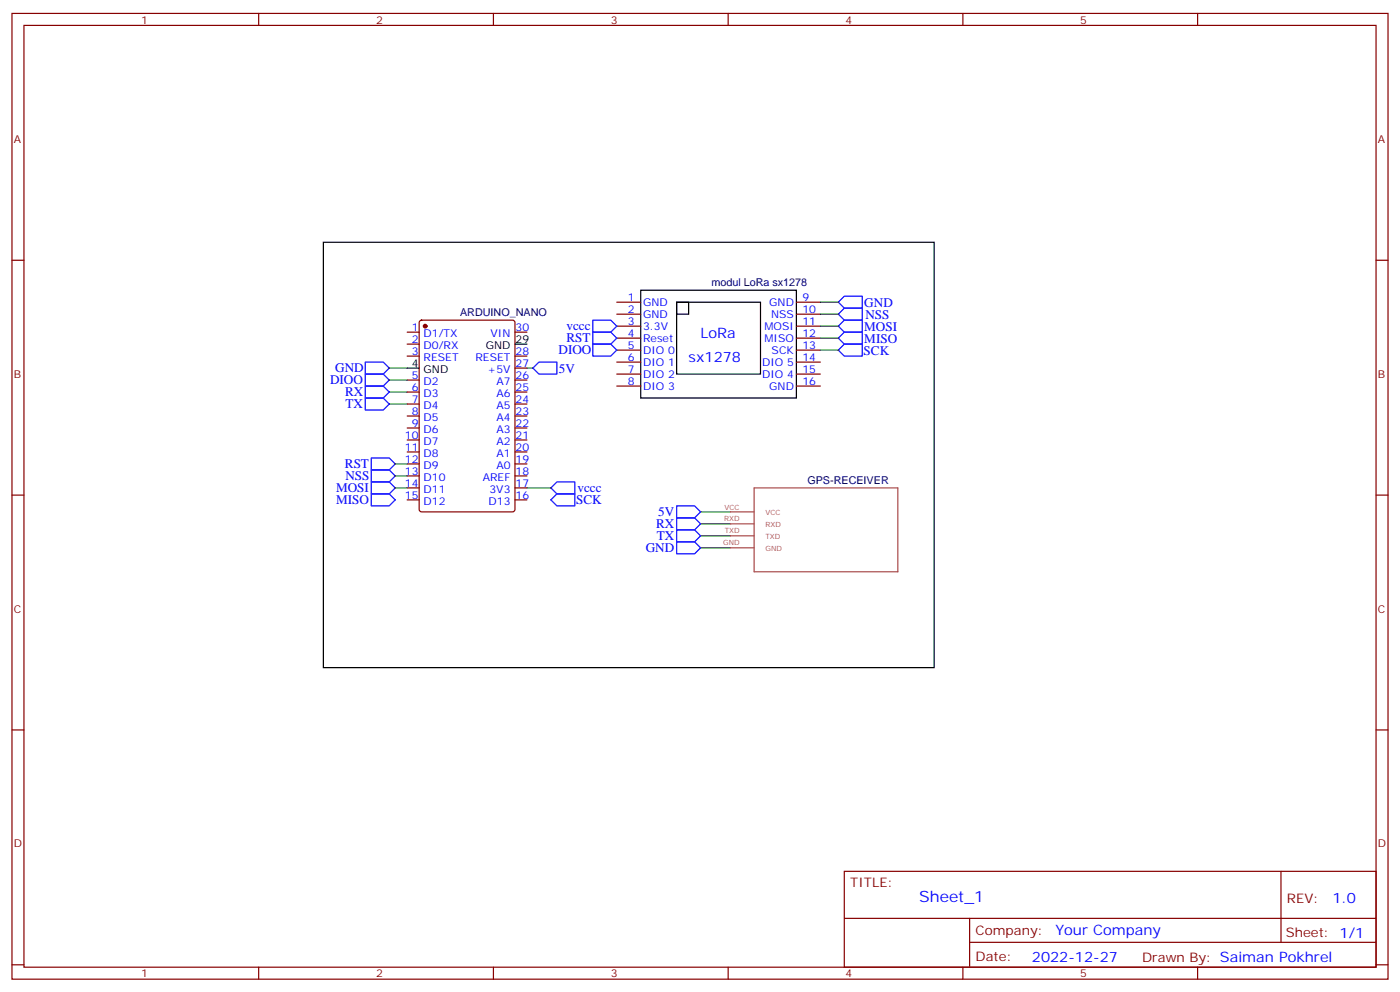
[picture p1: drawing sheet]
<svg xmlns="http://www.w3.org/2000/svg" width="412mm" height="292mm" viewBox="0 0 412 292" stroke-linecap="round" stroke-linejoin="round" font-family="sans-serif">
<g fill="none" stroke="#870000" stroke-width=".35">
<path d="M3.5 4h405.4v284.3h-405.4zM7.1 7.5h398.2v277.3h-398.2zM76.2 4v3.5M145.3 4v3.5M214.5 4v3.5M283.6 4v3.5M352.8 4v3.5M3.5 76.6h3.6M405.3 76.6h3.6M119.9 97.8h3.6M123.7 94.5l.5-.2h26.8l.6 .4 .1 55.3-.5 .7h-27l-.7-.5v-55.2zM151.7 97.8h3.5"/>
<path d="M181.7 89h7M181.7 92.5h7M181.7 96h7M181.7 99.6h7M234.6 89h7.1M234.6 92.5h7.1M234.6 96h7.1M234.6 99.6h7.1M119.9 101.3h3.6M119.9 104.8h3.6M119.9 111.9h3.6M119.9 115.4h3.6"/>
<path d="M119.9 119h3.6M151.7 104.8h3.5M151.7 111.9h3.5M151.7 115.4h3.5M151.7 119h3.5M151.7 108.4h3.5M181.7 103.1h7M181.7 106.6h7M181.7 110.1h7M181.7 113.7h7M234.6 103.1h7.1M234.6 106.6h7.1"/>
<path d="M234.6 110.1h7.1M234.6 113.7h7.1M119.9 122.5h3.6M119.9 126h3.6M119.9 129.5h3.6M119.9 133.1h3.6M119.9 136.6h3.6M151.7 122.5h3.5M151.7 126h3.5M151.7 129.5h3.5M151.7 133.1h3.5M151.7 136.6h3.5"/>
<path d="M3.5 145.8h3.6M119.9 140.1h3.6M119.9 143.7h3.6M119.9 147.2h3.6M151.7 140.1h3.5M151.7 143.7h3.5M151.7 147.2h3.5M405.3 145.8h3.6M3.5 214.9h3.6M405.3 214.9h3.6M248.7 256.5h156.6v28.3h-156.6zM377.3 256.6v20.8"/>
<path d="M248.7 270.4h156.5M285.6 277.4h119.6M285.6 270.4v14.1M3.5 284.1h3.6M76.2 284.8v3.5M145.3 284.8v3.5M214.5 284.8v3.5M283.6 284.8v3.5M352.8 284.8v3.5M405.3 284.1h3.6"/>
</g>
<g fill="none" stroke="#008700" stroke-width=".35">
<path d="M241.7 89h5.2M241.7 92.5h5.2M241.7 99.6h5.2M241.7 96h5.2M114.7 119h5.2M114.7 115.4h5.2M114.7 108.4h5.2M114.7 111.9h5.2M155.2 108.4h1.8M241.7 103.1h5.2M116.4 136.6h3.5M116.4 140.1h3.5"/>
<path d="M116.4 143.7h3.5M155.2 143.7h7.1M206.4 150.7h8.8M206.4 157.8h8.8M206.4 154.2h8.8M206.4 161.3h8.8"/>
</g>
<g fill="none" stroke="#00f" stroke-width=".35">
<path d="M174.6 94.3h5.3l1.8 1.7-1.8 1.8h-5.3zM174.6 97.8h5.3l1.8 1.8-1.8 1.7h-5.3zM246.9 89l1.8-1.8h5.3v3.5h-5.3zM246.9 92.5l1.8-1.8h5.3v3.6h-5.3zM246.9 99.6l1.8-1.8h5.3v3.5h-5.3zM246.9 96l1.8-1.7h5.3v3.5h-5.3zM107.6 117.2h5.3l1.8 1.8-1.8 1.7h-5.3zM107.6 113.7h5.3l1.8 1.7-1.8 1.8h-5.3zM107.6 106.6h5.3l1.8 1.8-1.8 1.7h-5.3zM107.6 110.1h5.3l1.8 1.8-1.8 1.8h-5.3zM157 108.4l1.7-1.8h5.3v3.5h-5.3zM174.6 101.3h5.3l1.8 1.8-1.8 1.7h-5.3z"/>
<path d="M246.9 103.1l1.8-1.8h5.3v3.5h-5.3zM109.4 138.4h5.3l1.7 1.7-1.7 1.8h-5.3zM109.4 134.8h5.3l1.7 1.8-1.7 1.8h-5.3zM109.4 145.4h5.3l1.7 1.8-1.7 1.7h-5.3zM109.4 141.9h5.3l1.7 1.8-1.7 1.7h-5.3zM162.3 143.7l1.7-1.8h5.3v3.5h-5.3zM162.3 147.2l1.7-1.8h5.3v3.5h-5.3zM199.3 159.5h5.3l1.8 1.8-1.8 1.8h-5.3zM199.3 156h5.3l1.8 1.8-1.8 1.7h-5.3zM199.3 152.5h5.3l1.8 1.7-1.8 1.8h-5.3zM199.3 148.9h5.3l1.8 1.8-1.8 1.8h-5.3z"/>
</g>
<path d="M215.2 154.2h6.9M215.2 157.8h6.9M215.2 150.7h6.9M222.1 143.7h42.4v24.6h-42.4zM215.2 161.3h6.9" fill="none" stroke="#a64a4a" stroke-width=".35"/>
<circle cx="125.2" cy="96" r=".53" fill="#870000" stroke="#870000" stroke-width=".35"/>
<path d="M95.2 71.3h180v125.3h-180zM188.7 85.4h45.9v31.8h-45.9zM199.3 89h24.7v21.1h-24.7zM199.3 89h3.5v3.5h-3.5zM119.9 108.4h3.6M151.7 101.3h3.5" fill="none" stroke="#000" stroke-width=".35"/>
<text font-size="4.6" fill="#00f" x="270.8" y="265.6">Sheet_1</text>
<g font-size="4.2" fill="#00f">
<text x="206.4" y="99.6">LoRa</text>
<text x="202.8" y="106.6">sx1278</text>
<text x="392.5" y="265.8">1.0</text>
<text x="310.9" y="275.4">Your Company</text>
<text x="304" y="283.2">2022-12-27</text>
</g>
<g font-size="3.9" fill="#00f">
<text x="254.6" y="90.3">GND</text>
<text x="254.9" y="93.8">NSS</text>
<text x="166.9" y="97.3">vccc</text>
<text x="166.9" y="100.8">RST</text>
<text x="254.6" y="97.4">MOSI</text>
<text x="254.6" y="100.9">MISO</text>
<text x="164.5" y="104.4">DIOO</text>
<text x="254.4" y="104.4">SCK</text>
<text x="97.2" y="113.2">DIOO</text>
<text x="98.7" y="109.6">GND</text>
<text x="164.6" y="109.7">5V</text>
<text x="101.7" y="116.7">RX</text>
<text x="101.7" y="120.2">TX</text>
<text x="101.6" y="137.9">RST</text>
<text x="101.8" y="141.4">NSS</text>
<text x="99" y="148.4">MISO</text>
<text x="99" y="144.9">MOSI</text>
<text x="169.7" y="148.5">SCK</text>
<text x="170.1" y="145">vccc</text>
<text x="193.3" y="155.5">RX</text>
<text x="193.9" y="152">5V</text>
<text x="193.5" y="159">TX</text>
<text x="190.2" y="162.6">GND</text>
</g>
<g font-size="3.9" fill="#800">
<text x="250.5" y="261.1">TITLE:</text>
<text x="379.1" y="265.8">REV:</text>
<text x="287.4" y="275.3">Company:</text>
<text x="378.7" y="275.9">Sheet: 1/1</text>
<text x="287.4" y="283">Date:</text>
<text x="336.4" y="283.1">Drawn By: Saiman Pokhrel</text>
</g>
<g font-size="3.2" fill="#800">
<text x="41.6" y="6.9">1</text>
<text x="110.8" y="6.9">2</text>
<text x="179.9" y="6.9">3</text>
<text x="249.1" y="6.9">4</text>
<text x="318.2" y="6.9">5</text>
<text x="4.1" y="42.1">A</text>
<text x="405.9" y="42.1">A</text>
<text x="4.1" y="111.2">B</text>
<text x="405.9" y="111.2">B</text>
<text x="4.1" y="180.3">C</text>
<text x="405.9" y="180.3">C</text>
<text x="4.1" y="249.5">D</text>
<text x="405.9" y="249.5">D</text>
<text x="41.6" y="287.8">1</text>
<text x="110.8" y="287.8">2</text>
<text x="179.9" y="287.8">3</text>
<text x="249.1" y="287.8">4</text>
<text x="318.2" y="287.8">5</text>
</g>
<g font-size="3.2" fill="#00f">
<text x="185" y="88.6">1</text>
<text x="236.4" y="88.6">9</text>
<text x="185" y="92.1">2</text>
<text x="185" y="95.7">3</text>
<text x="189.4" y="90">GND</text>
<text x="189.4" y="93.6">GND</text>
<text x="226.6" y="90">GND</text>
<text x="227.2" y="93.6">NSS</text>
<text x="236.4" y="92.1">10</text>
<text x="236.4" y="95.7">11</text>
<text x="121.3" y="97.4">1</text>
<text x="121.3" y="101">2</text>
<text x="124.8" y="99.2">D1/TX</text>
<text x="144.5" y="99.2">VIN</text>
<text x="151.9" y="97.4">30</text>
<text x="185" y="99.2">4</text>
<text x="189.4" y="97.1">3.3V</text>
<text x="189.4" y="100.6">Reset</text>
<text x="225.2" y="97.1">MOSI</text>
<text x="225.2" y="100.6">MISO</text>
<text x="236.4" y="99.2">12</text>
<text x="121.3" y="104.5">3</text>
<text x="124.8" y="102.7">D0/RX</text>
<text x="124.8" y="106.3">RESET</text>
<text x="140" y="106.3">RESET</text>
<text x="151.9" y="104.5">28</text>
<text x="185" y="102.7">5</text>
<text x="185" y="106.3">6</text>
<text x="189.4" y="104.1">DIO 0</text>
<text x="189.4" y="107.7">DIO 1</text>
<text x="224.5" y="107.7">DIO 5</text>
<text x="227.3" y="104.1">SCK</text>
<text x="236.4" y="102.7">13</text>
<text x="236.4" y="106.3">14</text>
<text x="121.3" y="111.5">5</text>
<text x="124.8" y="113.3">D2</text>
<text x="143.6" y="109.8">+5V</text>
<text x="146.2" y="113.3">A7</text>
<text x="151.9" y="111.5">26</text>
<text x="151.9" y="108">27</text>
<text x="185" y="109.8">7</text>
<text x="185" y="113.3">8</text>
<text x="189.4" y="111.2">DIO 2</text>
<text x="224.5" y="111.2">DIO 4</text>
<text x="236.4" y="109.8">15</text>
<text x="236.4" y="113.3">16</text>
<text x="121.3" y="115.1">6</text>
<text x="121.3" y="118.6">7</text>
<text x="124.8" y="116.8">D3</text>
<text x="146.2" y="116.8">A6</text>
<text x="151.9" y="118.6">24</text>
<text x="151.9" y="115.1">25</text>
<text x="189.4" y="114.7">DIO 3</text>
<text x="226.6" y="114.7">GND</text>
<text x="121.3" y="122.1">8</text>
<text x="121.3" y="125.7">9</text>
<text x="124.8" y="120.4">D4</text>
<text x="124.8" y="123.9">D5</text>
<text x="146.2" y="123.9">A4</text>
<text x="146.2" y="120.4">A5</text>
<text x="151.9" y="125.7">22</text>
<text x="151.9" y="122.1">23</text>
<text x="119.3" y="129.2">10</text>
<text x="124.8" y="127.4">D6</text>
<text x="124.8" y="131">D7</text>
<text x="146.2" y="131">A2</text>
<text x="146.2" y="127.4">A3</text>
<text x="151.9" y="129.2">21</text>
<text x="119.3" y="132.7">11</text>
<text x="119.3" y="136.2">12</text>
<text x="124.8" y="134.5">D8</text>
<text x="146.2" y="134.5">A1</text>
<text x="151.9" y="136.2">19</text>
<text x="151.9" y="132.7">20</text>
<text x="119.3" y="139.8">13</text>
<text x="119.3" y="143.3">14</text>
<text x="124.8" y="138">D9</text>
<text x="124.8" y="141.5">D10</text>
<text x="142.2" y="141.5">AREF</text>
<text x="146.2" y="138">A0</text>
<text x="151.9" y="143.3">17</text>
<text x="151.9" y="139.8">18</text>
<text x="119.3" y="146.8">15</text>
<text x="124.8" y="145.1">D11</text>
<text x="124.8" y="148.6">D12</text>
<text x="143.9" y="148.6">D13</text>
<text x="144.2" y="145.1">3V3</text>
<text x="151.9" y="146.8">16</text>
</g>
<g font-size="3.2" fill="#000080">
<text x="209.6" y="84.3">modul LoRa sx1278</text>
<text x="135.5" y="92.9">ARDUINO_NANO</text>
<text x="237.8" y="142.6">GPS-RECEIVER</text>
</g>
<g font-size="3.2">
<text x="151.9" y="101">29</text>
<text x="143.1" y="102.7">GND</text>
<text x="121.3" y="108">4</text>
<text x="124.8" y="109.8">GND</text>
</g>
<g font-size="2.1" fill="#a54b4b">
<text x="213.3" y="153.5">RXD</text>
<text x="213.5" y="150">VCC</text>
<text x="225.5" y="155.3">RXD</text>
<text x="225.5" y="151.7">VCC</text>
<text x="213" y="160.6">GND</text>
<text x="213.5" y="157.1">TXD</text>
<text x="225.5" y="158.8">TXD</text>
<text x="225.5" y="162.3">GND</text>
</g>
</svg>
